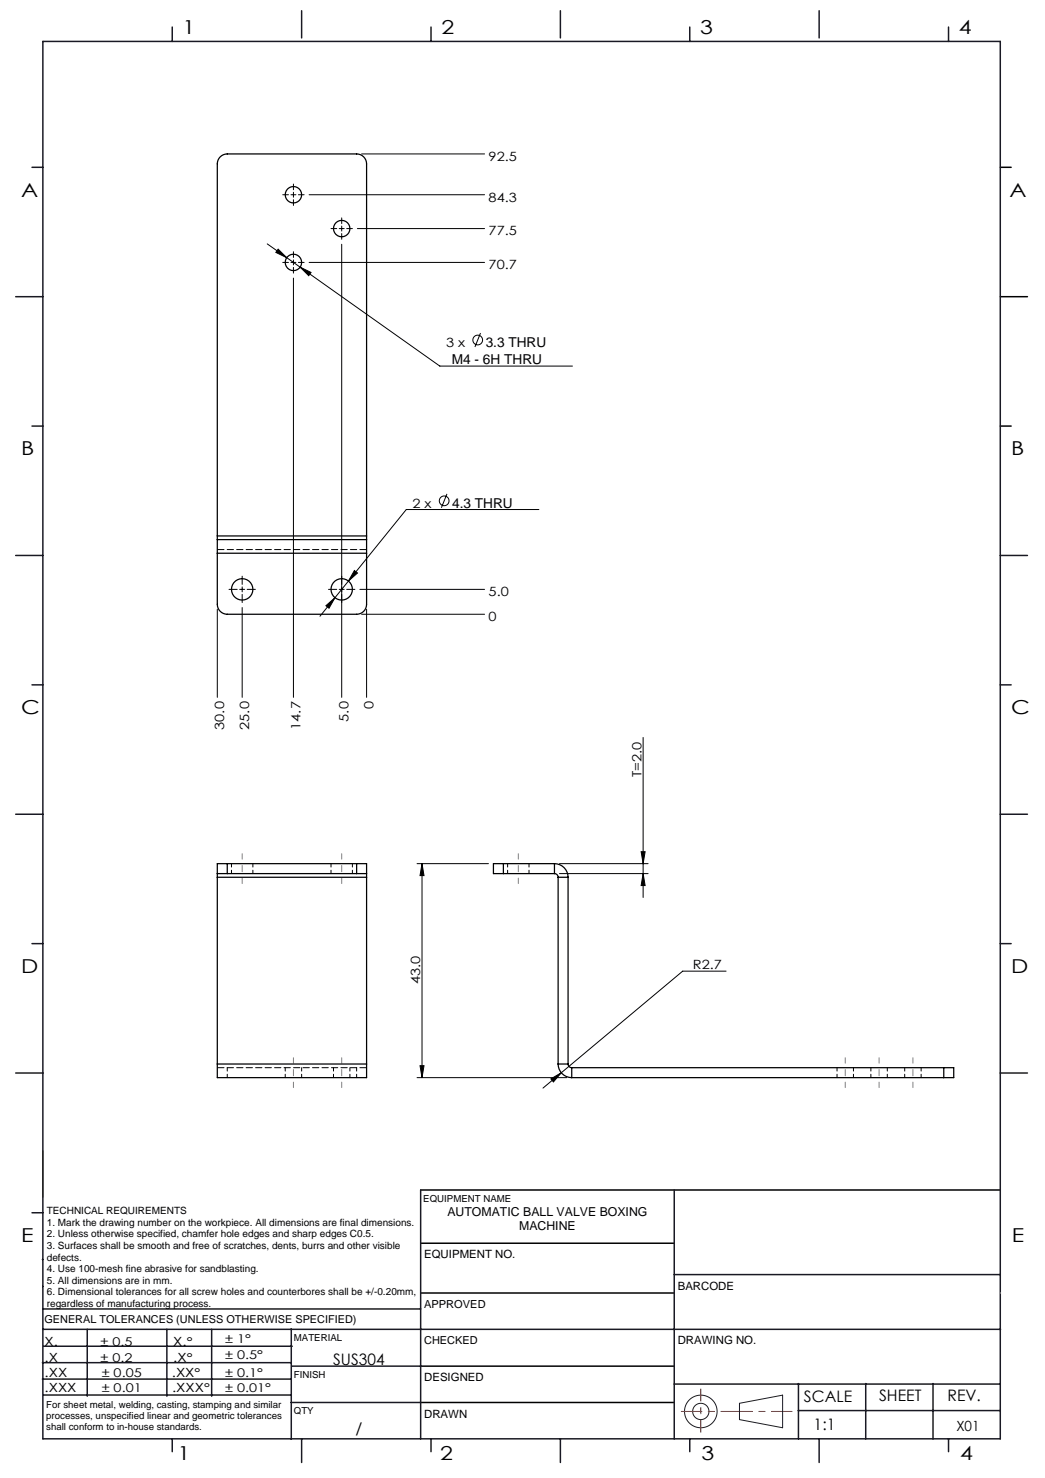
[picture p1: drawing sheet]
<svg xmlns="http://www.w3.org/2000/svg" width="210mm" height="297mm" viewBox="0 0 210 297" stroke-linecap="round" stroke-linejoin="round" font-family="sans-serif">
<g fill="none" stroke="#191924" stroke-width=".2">
<path d="M8.6 231.2v9.4M148.6 282l8.7-1.6v6.5l-8.7-1.6z"/>
<circle cx="140.8" cy="283.6" r="3.3"/>
<circle cx="140.8" cy="283.6" r="1.64"/>
</g>
<path d="M201 33.6h2.2M201 59.6h5.5M201 85.6h2.2M84.5 239.1h116.5M84.6 259.8h50.9M84.6 249.8h50.9M84.6 274.5h50.9M84.5 281.8h51" fill="none" stroke="#000" stroke-width=".3"/>
<path d="M136.9 283.6h22.3" fill="none" stroke="#f00" stroke-width=".2" stroke-dasharray="6.3 1.3 1.3 1.3" stroke-dashoffset="2.2"/>
<path d="M140.8 287.8v-8.7" fill="none" stroke="#f00" stroke-width=".2" stroke-dasharray="6.3 1.3 1.3 1.3" stroke-dashoffset="3.9"/>
<g fill="none" stroke="#191924" stroke-width=".3">
<path d="M8.6 8.3h192.4v280.8h-192.4zM34.6 5.4v2.9M60.6 2.2v5.4M86.6 5.4v2.9M112.6 2.2v5.4M138.6 5.4v2.9M164.6 2.2v5.4M190.6 5.4v2.9M6.4 33.6h2.2M3.2 59.6h5.4M6.4 85.6h2.2M3.2 111.6h5.4"/>
<path d="M201 111.6h5.5M6.4 137.6h2.2M201 137.6h2.2M3.2 163.6h5.4M201 163.6h5.5M6.4 189.6h2.2M201 189.6h2.2M3.2 215.6h5.4M201 215.6h5.5M84.5 239.1v50M135.5 239.1v50M6.4 243.7h2.2"/>
<path d="M8.5 253.1h.1M8.6 258.5h.1M135.5 256.1h65.5M8.5 277.1h49.9M8.5 273.8h49.9M8.6 267.1h75.9M8.6 263h75.9M8.8 270.5h49.9M17.5 267.1v13.5M33.5 267.1v13.5M42.5 267.1v13.5M58.5 267.1v22.1"/>
<path d="M58.6 274.5h26M84.6 267.1h116.5M135.5 278.1h65.5M160.5 278v11.1M174 278v11.1M187.5 278v11.1M8.8 280.3h49.7M34.6 289.1v2.6M58.5 281.8h26M60.6 289.1v4.8M86.6 289.1v2.6M112.6 289.1v4.8"/>
<path d="M138.6 289.1v2.6M160.4 283.5h40.6M164.6 289.1v4.8M190.6 289.1v2.6"/>
</g>
<path d="M201 259.8h.1" fill="none" stroke="#c0c0c0" stroke-width=".2"/>
<g fill="none" stroke="#000" stroke-width=".2">
<path d="M58.5 39.1h1M59 38.6v1M62.1 39.1h35.3M72.7 30.9h24.7M53.7 49l34.7 24.6h26.6M55.9 50.1l1.7 1.7-2.2-1.1zM58.5 52.7h1M59 52.2v1M59 55.9v84.2M60.3 53.7l2.2 1-.5 .7zM62.1 52.7h35.3M68.2 45.9h1"/>
<path d="M68.7 45.4v1M68.7 49.1v91M71.8 45.9h25.6M96.6 66.9l-1.2 2.8M89.8 99.2l-1.1 2.8M48.2 118.4h1M48.7 117.9v1M68.2 118.4h1M71.2 114.6l.6 .5-1.8 1.7zM72.3 118.4h25.1M108.3 102.4h-26.7l-17.3 21.4M43.7 122.4v17.7"/>
<path d="M48.7 122.1v18M65.5 121.7l1.8-1.6-1.2 2.1zM72.7 123.4h24.7M73.7 122.4v17.7M129.2 148.2v32.1M83.8 173.5h14.4M84.8 173.5l.4 2.4h-.8zM84.8 173.5v43M112.4 175.5h17.8M112.4 173.5h17.8M128.8 171.1h.8l-.4 2.4zM129.2 175.5l.4 2.4h-.8z"/>
<path d="M145.9 195.2h-8.7l-28.1 23.4M83.8 216.5h30.1M84.4 214.1h.8l-.4 2.4zM110.7 216.8l2.1-1.2-1.6 1.8z"/>
<circle cx="96" cy="68.3" r=".98"/>
<circle cx="89.3" cy="100.6" r=".98"/>
</g>
<g fill="none" stroke="#000" stroke-width=".2" stroke-dasharray="15.2 1.3 1.3 1.3">
<path d="M58 39.1h-1.2M59 38.1v-1.1M60 39.1h1.1M58 52.7h-1.2M59 40.1v1.2M59 51.7v-1.1M59 53.7v1.2M60 52.7h1.1M67.7 45.9h-1.2M68.7 44.9v-1.1M68.7 46.9v1.2M69.7 45.9h1.1"/>
<path d="M47.7 118.4h-1.7M48.7 117.4v-1.6M48.7 119.4v1.7M49.7 118.4h1.6M67.7 118.4h-1.7M68.7 117.4v-1.6M68.7 119.4v1.7M69.7 118.4h1.6"/>
</g>
<path d="M48.7 171.5v6M68.7 171.5v6M104.2 171.5v6M59 212.5v6M68.7 212.5v6M169.9 212.5v6M176.7 212.5v6M183.5 212.5v6" fill="none" stroke="#808080" stroke-width=".2" stroke-dasharray="15.2 1.3 1.3 1.3" stroke-dashoffset="14.1"/>
<g fill="#000">
<path d="M55.9 50.1l-.5 .6 2.2 1.1zM60.3 53.7l1.7 1.7 .5-.7zM65.5 121.7l.6 .5 1.2-2.1zM71.2 114.6l-1.2 2.2 1.8-1.7zM110.7 216.8l.5 .6 1.6-1.8z"/>
<path d="M84.8 173.5l.4 2.4h-.8zM84.4 214.1h.8l-.4 2.4z"/>
<path d="M129.2 175.5l.4 2.4h-.8zM128.8 171.1h.8l-.4 2.4z"/>
</g>
<g fill="none" stroke="#000" stroke-width=".25">
<path d="M43.7 108.4v2.8M43.7 111.2v10.2a2 2 0 0 0 2 2h26a2 2 0 0 0 2-2v-10.2M43.7 107.7v.7M43.7 107.7v-74.8a2 2 0 0 1 2-2h26a2 2 0 0 1 2 2v74.8M43.7 108.4h30M43.7 111.2h30M43.7 107.7h30M73.7 108.4v2.8M73.7 107.7v.7M43.7 175.5h2M43.7 175.5v.8M43.7 176.3v37.5"/>
<path d="M43.7 176.3h30M45.7 173.5h-2v2M45.7 173.5v2M45.7 175.5h26M45.7 173.5h26M71.7 173.5h2v2M71.7 175.5h2M71.7 173.5v2M73.7 175.5v.8M73.7 176.3v37.5M101.2 173.5h-2v2h2M101.2 175.5h10.2"/>
<path d="M101.2 173.5h10.2M101.2 173.5v2M111.4 173.5a2.74 2.74 0 0 1 2.8 2.8M111.4 175.5a.74 .74 0 0 1 .8 .8M111.4 173.5v2M112.2 176.3h2M112.2 176.3v37.5M114.2 176.3v37.5M43.7 213.8v2.7h30v-2.7M43.7 213.8h30M112.2 213.8a2.74 2.74 0 0 0 2.7 2.7M112.2 213.8h2"/>
<path d="M114.2 213.8a.74 .74 0 0 0 .7 .7M114.9 216.5h74.8M114.9 214.5v2M114.9 214.5h74.8M189.7 214.5h2v2h-2M189.7 214.5v2"/>
<circle cx="59" cy="39.1" r="1.65"/>
<circle cx="59" cy="52.7" r="1.65"/>
<circle cx="68.7" cy="45.9" r="1.65"/>
<circle cx="48.7" cy="118.4" r="2.15"/>
<circle cx="68.7" cy="118.4" r="2.15"/>
</g>
<path d="M43.7 110.4h30M73.7 214.5h-30" fill="none" stroke="#000" stroke-width=".2" stroke-dasharray="1.3 .6" stroke-dashoffset="-.1"/>
<g fill="none" stroke="#000" stroke-width=".2" stroke-dasharray="1.3 .6" stroke-dashoffset=".6">
<path d="M46.5 173.5v2M50.8 175.5v-2M66.5 173.5v2M70.8 175.5v-2M102 173.5v2M106.3 175.5v-2M45.7 216.5v-2M57.3 214.5v2M60.6 216.5v-2M67 214.5v2M70.3 216.5v-2M71.7 214.5v2"/>
<path d="M168.2 214.5v2M171.5 216.5v-2M175 214.5v2M178.3 216.5v-2M181.8 214.5v2M185.1 216.5v-2"/>
</g>
<g font-size="3.9">
<text x="36.7" y="6.9">1</text>
<text x="88.7" y="6.9">2</text>
<text x="140.7" y="6.9">3</text>
<text x="192.7" y="6.9">4</text>
<text x="4.2" y="39.5">A</text>
<text x="202.9" y="39.5">A</text>
<text x="4.2" y="91.5">B</text>
<text x="203.2" y="91.5">B</text>
<text x="4.2" y="143.5">C</text>
<text x="203.2" y="143.5">C</text>
<text x="4.2" y="195.5">D</text>
<text x="203.2" y="195.5">D</text>
<text x="4.2" y="249.6">E</text>
<text x="203.3" y="249.6">E</text>
<text x="35.7" y="293.4">1</text>
<text x="88.4" y="293.4">2</text>
<text x="141" y="293.4">3</text>
<text x="193" y="293.4">4</text>
</g>
<g font-size="3.2">
<text x="67" y="274.4">SUS304</text>
<text x="161.6" y="281.7">SCALE</text>
<text x="176.7" y="281.5">SHEET</text>
<text x="190.4" y="281.5">REV.</text>
<text x="163.5" y="287.3">1:1</text>
<text x="71.4" y="288.2">/</text>
</g>
<text font-size="2.8" x="192.2" y="287.5">X01</text>
<g font-size="2.7">
<text x="97.6" y="69.7">3.3 THRU</text>
<text x="90.8" y="73.2">M4 - 6H THRU</text>
<text x="90.9" y="102">4.3 THRU</text>
</g>
<g font-size="2.6">
<text x="98.2" y="32.3">92.5</text>
<text x="98.2" y="40.5">84.3</text>
<text x="98.2" y="47.3">77.5</text>
<text x="98.2" y="54.1">70.7</text>
<text x="89.6" y="69.7">3 x</text>
<text x="82.9" y="102">2 x</text>
<text x="98.2" y="119.8">5.0</text>
<text x="98.2" y="124.8">0</text>
<text x="75.1" y="142.6" transform="rotate(-90 75.1 142.6)">0</text>
<text x="45.1" y="146.6" transform="rotate(-90 45.1 146.6)">30.0</text>
<text x="50.1" y="146.6" transform="rotate(-90 50.1 146.6)">25.0</text>
<text x="60.4" y="146.6" transform="rotate(-90 60.4 146.6)">14.7</text>
<text x="70.1" y="145" transform="rotate(-90 70.1 145)">5.0</text>
<text x="128.9" y="156.1" transform="rotate(-90 128.9 156.1)">T=2.0</text>
<text x="84.4" y="197.8" transform="rotate(-90 84.4 197.8)">43.0</text>
<text x="139.3" y="194.8">R2.7</text>
</g>
<g font-size="2.5">
<text x="89.9" y="244.4">AUTOMATIC BALL VALVE BOXING</text>
<text x="104.3" y="247.3">MACHINE</text>
<text x="8.9" y="273.6">.X</text>
<text x="8.9" y="270.4">X.</text>
<text x="34.8" y="273.7">.X°</text>
<text x="34.8" y="270.5">X.°</text>
<text x="9" y="276.7">.XX</text>
<text x="9" y="279.7">.XXX</text>
<text x="34.5" y="276.7">.XX°</text>
<text x="34.6" y="279.8">.XXX°</text>
</g>
<g font-size="2.4">
<text x="45.2" y="270">± 1°</text>
<text x="20.2" y="270.4">± 0.5</text>
<text x="20.2" y="273.7">± 0.2</text>
<text x="45.2" y="273.2">± 0.5°</text>
<text x="20.4" y="279.7">± 0.01</text>
<text x="20.4" y="276.7">± 0.05</text>
<text x="45.2" y="276.7">± 0.1°</text>
<text x="45.2" y="279.7">± 0.01°</text>
</g>
<g font-size="2.3">
<text x="85.2" y="252.9">EQUIPMENT NO.</text>
<text x="136.2" y="259.2">BARCODE</text>
<text x="136.2" y="270.2">DRAWING NO.</text>
<text x="85.2" y="277.6">DESIGNED</text>
<text x="85.2" y="284.9">DRAWN</text>
</g>
<g font-size="2.2">
<text x="85.2" y="262.8">APPROVED</text>
<text x="8.9" y="265.9">GENERAL TOLERANCES (UNLESS OTHERWISE SPECIFIED)</text>
<text x="85.2" y="270.1">CHECKED</text>
</g>
<g font-size="2">
<text x="9.4" y="244">TECHNICAL REQUIREMENTS</text>
<text x="9.4" y="246.3">1. Mark the drawing number on the workpiece. All dimensions are final dimensions.</text>
<text x="9.4" y="248.6">2. Unless otherwise specified, chamfer hole edges and sharp edges C0.5.</text>
<text x="9.4" y="251">3. Surfaces shall be smooth and free of scratches, dents, burrs and other visible</text>
<text x="9.4" y="253.3">defects.</text>
<text x="9.4" y="255.6">4. Use 100-mesh fine abrasive for sandblasting.</text>
<text x="9.4" y="258">5. All dimensions are in mm.</text>
<text x="9.4" y="260.3">6. Dimensional tolerances for all screw holes and counterbores shall be +/-0.20mm,</text>
<text x="9.4" y="262.6">regardless of manufacturing process.</text>
</g>
<g font-size="1.9">
<text x="85.1" y="241.5">EQUIPMENT NAME</text>
<text x="59.1" y="269.5">MATERIAL</text>
<text x="59.1" y="276.9">FINISH</text>
<text x="9.3" y="282.9">For sheet metal, welding, casting, stamping and similar</text>
<text x="9.3" y="285.1">processes, unspecified linear and geometric tolerances</text>
<text x="9.3" y="287.4">shall conform to in-house standards.</text>
<text x="59.1" y="284.2">QTY</text>
</g>
</svg>
